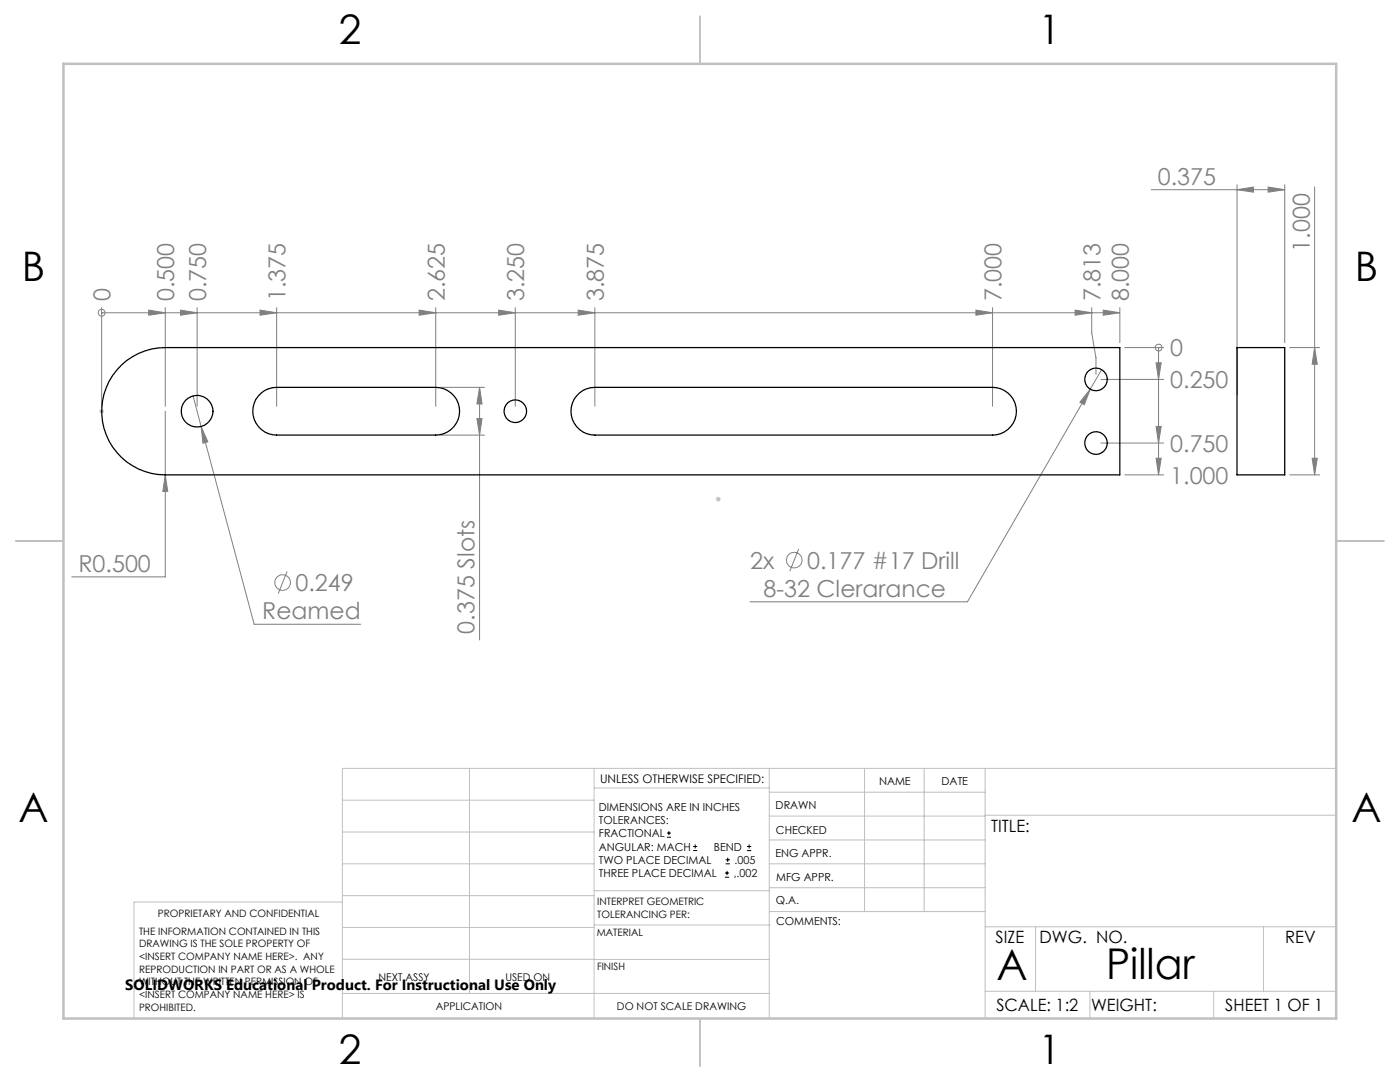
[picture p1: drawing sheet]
<svg xmlns="http://www.w3.org/2000/svg" width="279mm" height="216mm" viewBox="0 0 279 216" stroke-linecap="round" stroke-linejoin="round" font-family="sans-serif">
<g fill="none" stroke="#808080" stroke-width=".2">
<path d="M229.8 37.9h26.6M246.9 37.9l3.3-.6v1zM246.9 36.9v41.9M253.1 37.3l3.3 .6-3.3 .4zM256.4 36.9v31.5M262.4 37.3v57.5M20.3 62.4h.1M20.3 61.4v19.7M20.3 62.4h203.2M29.7 61.9l3.3 .5-3.3 .5zM33 61.4v19.7M36 61.9l3.3 .5-3.3 .5z"/>
<path d="M38.5 79l1.6 6.1M39.3 61.4v19.7M51.9 61.9l3.3 .5-3.3 .5zM55.2 61.4v19.7M83.6 61.9l3.4 .5-3.4 .5zM87 61.4v19.7M87.9 77.3h8.8M95.7 77.3l.5 3.3h-1zM95.7 77.3v50.4M99.5 61.9l3.3 .5-3.3 .5zM102.8 61.4v19.7M115.4 61.9l3.3 .5-3.3 .5z"/>
<path d="M118.7 61.4v19.7M194.8 61.9l3.3 .5-3.3 .5zM198.1 61.4v19.7M214.6 61.9l3.3 .5-3.3 .5zM217.6 77.6l-1.2 3.2-.9-.5zM217.9 61.4v5l.8 5v3.3M219.7 75.7h12.5M219.9 73.8l-26.8 46.3h-43.4M220.2 61.9l3.3 .5-3.3 .5zM223.5 61.4v7M224.5 69.4h7.7M230.7 72.4h1l-.5 3.3z"/>
<path d="M231.2 69.4v25.4M231.2 69.4h.1M257.4 69.4h6M262.4 69.4l.5 3.3h-1zM33 94.8l.5 3.3h-1zM33 82.1v33h-18.7M40.1 85.1l1.4 3.1-1 .2zM40.1 85.1l10.6 39.5h21.3M87.9 86.8h8.8M95.2 83.5h1l-.5 3.3zM219.7 88.4h12.5M224.5 94.8h7.7"/>
<path d="M230.7 85.1h1l-.5 3.3zM230.7 91.4h1l-.5 3.4zM257.4 94.8h6M261.9 91.4h1l-.5 3.4zM57.3 114l-1.8 4.5M159.4 109.5l-1.8 4.5"/>
<circle cx="20.3" cy="62.4" r=".68"/>
<circle cx="231.2" cy="69.4" r=".69"/>
<circle cx="56.4" cy="116.2" r="1.55"/>
<circle cx="158.5" cy="111.8" r="1.56"/>
</g>
<g fill="none" stroke="#000" stroke-width=".2">
<path d="M133.1 167.1h.8M133.1 166.2h.8M133.5 165.8v.9M138.3 169.7h.8M138.3 168.9h.8M138.7 168.5v.8M144.7 175h.8M144.7 174.2h.8M144.8 172.4h.9M144.8 171.6h.9M145.1 173.8v.8M145.2 171.1v.9"/>
<path d="M149.1 169.7h.8M149.1 168.9h.8M149.5 168.5v.8"/>
</g>
<g fill="none" stroke="#c0c0c0" stroke-width=".2">
<path d="M19.8 82.1h1M19.9 81.7l.7 .7M20.3 81.6v1M20.6 81.7l-.7 .7M142.8 99.6h1M143 99.2l.7 .7M143.3 99.1v1M143.7 99.2l-.7 .7M68.3 159.7h50.3M93.7 153.3v44.9M118.6 153.3v49.9M118.6 157.2h34.9"/>
<path d="M153.5 153.3v49.9M153.5 158.1h43.1M172.5 153.3v28.6M184.4 153.3v28.6M196.6 153.3v49.9M266.7 153.3h-198.4v49.9M68.3 178.7h50.3M68.3 172.4h50.3M68.3 166h50.3M68.3 180h-41.6v23.2M118.6 177.7h35M153.5 167.6h43.1"/>
<path d="M153.5 162.8h43.1M153.5 172.4h43.1M153.5 177.1h43.1M196.6 162.7h70.1M68.3 198.2h85.2M68.3 191.4l85.2 .1M68.3 185.1h50.3M118.6 184.6h35M153.6 181.9h43M196.6 197.8h70.1M196.6 184.9h70.1M206.7 184.9v12.9"/>
<path d="M217.5 197.8v5.4M242.2 197.8v5.4M252.2 184.9v12.9"/>
</g>
<path d="M139.7 3.2v9.5M3.1 107.9h9.6M266.7 107.9h9.5M139.7 203.2v9.6" fill="none" stroke="#c0c0c0" stroke-width=".25"/>
<path d="M12.7 12.7h254v190.5h-254z" fill="none" stroke="#c0c0c0" stroke-width=".5"/>
<g fill="#808080">
<path d="M230.7 72.4h1l-.5 3.3zM230.7 85.1h1l-.5 3.3zM230.7 91.4h1l-.5 3.4z"/>
<path d="M29.7 61.9l3.3 .5-3.3 .5zM36 61.9l3.3 .5-3.3 .5zM99.5 61.9l3.3 .5-3.3 .5zM214.6 61.9l3.3 .5-3.3 .5zM220.2 61.9l3.3 .5-3.3 .5zM51.9 61.9l3.3 .5-3.3 .5zM83.6 61.9l3.4 .5-3.4 .5zM115.4 61.9l3.3 .5-3.3 .5zM194.8 61.9l3.3 .5-3.3 .5z"/>
<path d="M33 94.8l-.5 3.3h1zM217.6 77.6l-2.1 2.7 .9 .5zM40.1 85.1l.4 3.3 1-.2zM246.9 37.9l3.3-.6v1zM253.1 37.3l3.3 .6-3.3 .4z"/>
<path d="M95.7 77.3l.5 3.3h-1zM95.2 83.5h1l-.5 3.3zM262.4 69.4l.5 3.3h-1zM261.9 91.4h1l-.5 3.4z"/>
</g>
<g fill="none" stroke="#000" stroke-width=".25">
<path d="M24.2 72.8a12.6 12.6 0 0 1 8.8-3.4h190.5v25.4h-190.5a12.7 12.7 0 0 1-11.8-8 12.7 12.7 0 0 1 3-14zM52.1 78.4a4.7 4.7 0 0 1 3.1-1.1h31.8a4.8 4.8 0 0 1 4.7 4.8 4.8 4.8 0 0 1-4.7 4.7h-31.8a4.8 4.8 0 0 1-4.5-3.1 4.8 4.8 0 0 1 1.4-5.3zM115.6 78.4a4.7 4.7 0 0 1 3.1-1.1h79.4a4.8 4.8 0 0 1 4.7 4.8 4.8 4.8 0 0 1-4.7 4.7h-79.4a4.8 4.8 0 0 1-4.5-3.1 4.8 4.8 0 0 1 1.4-5.3zM246.9 69.4h9.5v25.4h-9.5z"/>
<circle cx="218.7" cy="75.7" r="2.26"/>
<circle cx="39.4" cy="82.1" r="3.2"/>
<circle cx="102.8" cy="82.1" r="2.26"/>
<circle cx="218.7" cy="88.4" r="2.26"/>
</g>
<g font-size="8.5">
<text x="198.9" y="195.5">A</text>
<text x="220.7" y="195.4">Pillar</text>
</g>
<g font-size="8.1">
<text x="67.6" y="8.9">2</text>
<text x="207.3" y="8.9">1</text>
<text x="4.4" y="56.2">B</text>
<text x="270.4" y="56.2">B</text>
<text x="3.7" y="164.1">A</text>
<text x="269.7" y="164.1">A</text>
<text x="67.6" y="212.4">2</text>
<text x="207.3" y="212.4">1</text>
</g>
<g font-size="4.7" fill="#808080">
<text x="231.1" y="36.8">0.375</text>
<text x="261.4" y="50.2" transform="rotate(-90 261.4 50.2)">1.000</text>
<text x="22.1" y="60.1" transform="rotate(-90 22.1 60.1)">0</text>
<text x="34.8" y="60.1" transform="rotate(-90 34.8 60.1)">0.500</text>
<text x="41.1" y="60.1" transform="rotate(-90 41.1 60.1)">0.750</text>
<text x="57" y="60.1" transform="rotate(-90 57 60.1)">1.375</text>
<text x="88.7" y="60.1" transform="rotate(-90 88.7 60.1)">2.625</text>
<text x="104.6" y="60.1" transform="rotate(-90 104.6 60.1)">3.250</text>
<text x="120.5" y="60.1" transform="rotate(-90 120.5 60.1)">3.875</text>
<text x="199.9" y="60.1" transform="rotate(-90 199.9 60.1)">7.000</text>
<text x="219.7" y="60.1" transform="rotate(-90 219.7 60.1)">7.813</text>
<text x="225.3" y="60.1" transform="rotate(-90 225.3 60.1)">8.000</text>
<text x="233.6" y="71.1">0</text>
<text x="233.6" y="77.5">0.250</text>
<text x="233.6" y="90.2">0.750</text>
<text x="233.6" y="96.5">1.000</text>
<text x="149.7" y="113.5">2x</text>
<text x="161.1" y="113.5">0.177 #17 Drill</text>
<text x="15.6" y="114.1">R0.500</text>
<text x="59" y="117.9">0.249</text>
<text x="152.4" y="119.1">8-32 Clerarance</text>
<text x="52.3" y="123.5">Reamed</text>
<text x="94.7" y="126.4" transform="rotate(-90 94.7 126.4)">0.375 Slots</text>
</g>
<g font-size="3.4">
<text x="197.8" y="166">TITLE:</text>
<text x="198.7" y="188.1">SIZE</text>
<text x="207.5" y="188.1">DWG. NO.</text>
<text x="256.5" y="188.2">REV</text>
<text x="198.8" y="201.7">SCALE: 1:2</text>
<text x="217.7" y="201.8">WEIGHT:</text>
<text x="244.5" y="201.7">SHEET 1 OF 1</text>
</g>
<text font-size="3" x="25" y="197.6">SOLIDWORKS Educational Product. For Instructional Use Only</text>
<text font-size="2.4" x="119.8" y="156.2">UNLESS OTHERWISE SPECIFIED:</text>
<g font-size="2.2">
<text x="119.5" y="161.8">DIMENSIONS ARE IN INCHES</text>
<text x="154.8" y="161.4">DRAWN</text>
<text x="175.4" y="156.6">NAME</text>
<text x="187.9" y="156.7">DATE</text>
<text x="119.5" y="164.4">TOLERANCES:</text>
<text x="119.5" y="167.1">FRACTIONAL</text>
<text x="154.9" y="166.3">CHECKED</text>
<text x="119.5" y="169.7">ANGULAR: MACH</text>
<text x="119.5" y="172.4">TWO PLACE DECIMAL</text>
<text x="142.5" y="169.7">BEND</text>
<text x="146.6" y="172.4">.005</text>
<text x="154.8" y="171">ENG APPR.</text>
<text x="119.5" y="175">THREE PLACE DECIMAL</text>
<text x="146.4" y="175">,.002</text>
<text x="154.9" y="175.7">MFG APPR.</text>
<text x="154.9" y="180.4">Q.A.</text>
<text x="154.9" y="184.6">COMMENTS:</text>
</g>
<g font-size="2.1">
<text x="75.5" y="195.7">NEXT ASSY</text>
<text x="100.9" y="195.7">USED ON</text>
<text x="86.9" y="201.5">APPLICATION</text>
<text x="123.1" y="201.6">DO NOT SCALE DRAWING</text>
</g>
<g font-size="2">
<text x="31.5" y="182.9">PROPRIETARY AND CONFIDENTIAL</text>
<text x="119.2" y="180.6">INTERPRET GEOMETRIC</text>
<text x="119.2" y="183.1">TOLERANCING PER:</text>
<text x="27.8" y="186.5">THE INFORMATION CONTAINED IN THIS</text>
<text x="27.8" y="189">DRAWING IS THE SOLE PROPERTY OF</text>
<text x="27.8" y="191.6">&lt;INSERT COMPANY NAME HERE&gt;. ANY</text>
<text x="119.1" y="186.7">MATERIAL</text>
<text x="27.8" y="194.1">REPRODUCTION IN PART OR AS A WHOLE</text>
<text x="27.8" y="196.6">WITHOUT THE WRITTEN PERMISSION OF</text>
<text x="119.1" y="193.5">FINISH</text>
<text x="27.8" y="199.1">&lt;INSERT COMPANY NAME HERE&gt; IS</text>
<text x="27.8" y="201.7">PROHIBITED.</text>
</g>
</svg>
